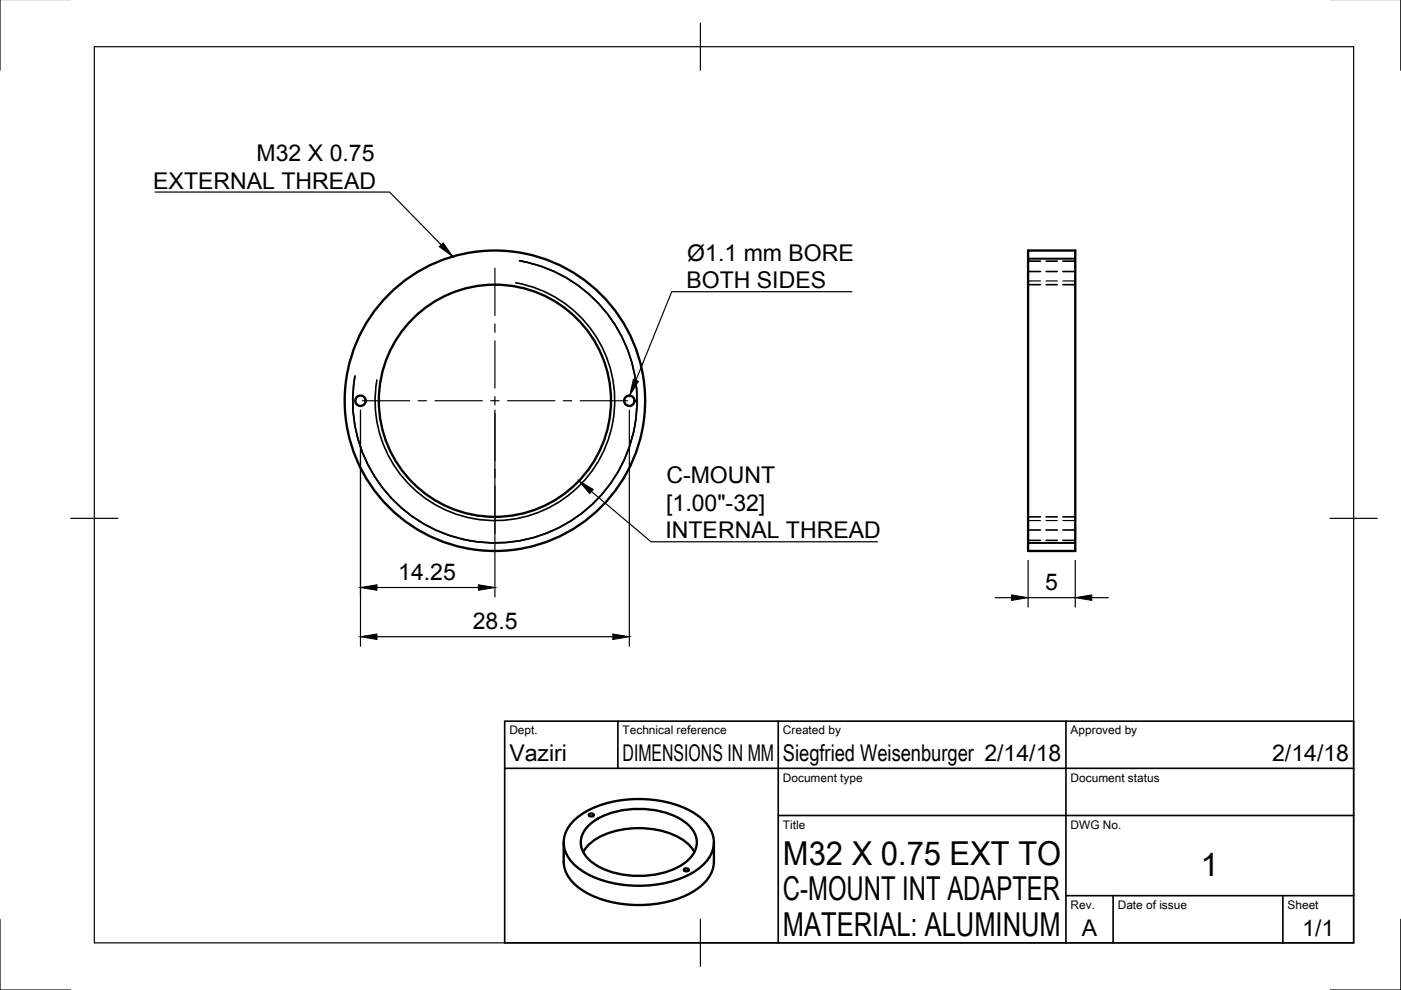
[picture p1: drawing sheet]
<svg xmlns="http://www.w3.org/2000/svg" width="297mm" height="210mm" viewBox="0 0 297 210" stroke-linecap="round" stroke-linejoin="round" font-family="sans-serif">
<!-- layer: Visible -->
<g fill="none" stroke="#000" stroke-width=".5">
<path d="M218 53.1h10v63.7h-10zM119.5 178.6v4.1a7.5 7.5 0 0 0 4.1 6.2 24.6 24.6 0 0 0 23.7 0 7.8 7.8 0 0 0 4.1-6.2v-4.1M121.9 173.8a21 21 0 0 1 14.4-4.4 20.5 20.5 0 0 1 12.7 4.4 6.1 6.1 0 0 1 0 9.6 21 21 0 0 1-14.4 4.4 20.5 20.5 0 0 1-12.7-4.4 6.1 6.1 0 0 1 0-9.6zM124.7 175.1a16.3 16.3 0 0 1 12.1-3.6 14.8 14.8 0 0 1 9.3 3.6 4.6 4.6 0 0 1 0 7 16.3 16.3 0 0 1-12 3.6 14.8 14.8 0 0 1-9.4-3.6 4.6 4.6 0 0 1 0-7zM125 172.6a.6 .6 0 0 1 .9 .3 .6 .6 0 0 1-.6 .2 .6 .6 0 0 1-.5-.4zM123.7 180.7a10.3 10.3 0 0 1 6.6-4.5 19 19 0 0 1 14.4 1.8 7.3 7.3 0 0 1 2.5 2.7M145.1 184.2a.6 .6 0 0 1 .9 .3 .6 .6 0 0 1-.5 .3 .6 .6 0 0 1-.5-.5z"/>
<circle cx="76.4" cy="85" r="1.1"/>
<circle cx="104.9" cy="85" r="31.9"/>
<circle cx="104.9" cy="85" r="24.6"/>
<circle cx="133.4" cy="85" r="1.1"/>
</g>
<!-- layer: Visible Narrow -->
<path d="M109.3 60a25.4 25.4 0 0 1 20.6 29.4 25.4 25.4 0 0 1-29.4 20.6 25.4 25.4 0 0 1-20.6-29.4M110.2 55.3a30.1 30.1 0 0 1 24.4 34.9 30.1 30.1 0 0 1-34.9 24.4 30.1 30.1 0 0 1-24.4-34.9M218 54.8h10M218 115.1h10" fill="none" stroke="#000" stroke-width=".35"/>
<!-- layer: Hidden -->
<g fill="none" stroke="#000" stroke-width=".35">
<path d="M218 55.4h2.6M218 57.6h2.6M221.8 55.4h2.4M221.8 57.6h2.4M225.4 55.4h2.6M225.4 57.6h2.6M218 60.4h2.6M221.8 60.4h2.4M225.4 60.4h2.6M218 112.4h2.6M218 114.6h2.6M218 109.6h2.6"/>
<path d="M221.8 112.4h2.4M221.8 114.6h2.4M221.8 109.6h2.4M225.4 112.4h2.6M225.4 114.6h2.6M225.4 109.6h2.6"/>
</g>
<!-- layer: Hidden Narrow -->
<path d="M218 59.6h2.6M221.8 59.6h2.4M225.4 59.6h2.6M218 110.4h2.6M221.8 110.4h2.4M225.4 110.4h2.6" fill="none" stroke="#000" stroke-width=".25"/>
<!-- layer: Border -->
<path d="M0 -.1v15M297 -.1v15M20 9.9h267v190h-267zM148.5 4.9v10M15 109.9h10M282 109.9h10M0 194.9v15h15M148.5 194.9v10M297 194.9v15h-15" fill="none" stroke="#000" stroke-width=".25"/>
<!-- layer: TitleBlock -->
<path d="M107 152.9h180v47h-180zM131 152.9v10M165 152.9v47M226 152.9v47M107 162.9h180M165 172.9h122M226 189.9h61M236 189.9v10M272 189.9v10" fill="none" stroke="#000" stroke-width=".35"/>
<!-- layer: Dimensions -->
<path d="M76.4 87v50M104.9 87v39.6M133.4 87v50M218 118.8v9.9M228 118.8v9.9M79.9 124.6h21.5M79.9 135h50M211 126.7h3.5M218 126.7h10M231.5 126.7h3.5" fill="none" stroke="#000" stroke-width=".25"/>
<path d="M76.4 124.6l3.5-.6v1.2zM76.4 135l3.5-.6v1.2zM101.4 124l3.5 .6-3.5 .6zM129.9 134.4l3.5 .6-3.5 .6zM214.5 126.1l3.5 .6-3.5 .6zM228 126.7l3.5-.6v1.2z" fill="#000" stroke="#000" stroke-width=".21"/>
<!-- layer: Annotations -->
<path d="M93.1 52.3l.9-.8 2 2.9zM134.3 80.4l1.1 .4-1.9 3.1zM122.7 102l3.1 1.8-.8 .9z" fill="#000" stroke="#000" stroke-width=".21"/>
<path d="M32.9 40.7h49.7l10.9 11.2M180.6 61.8h-38.2l-7.6 18.8M125.4 104.2l12.6 10.7h48.1" fill="none" stroke="#000" stroke-width=".25"/>
<!-- layer: Center Lines -->
<g fill="none" stroke="#000" stroke-width=".25">
<path d="M104.9 56.9v10M104.9 68.7v1.8M104.9 72.3v10M76.8 85h10.1M88.6 85h1.8M92.2 85h10.1M104 85h1.8M104.9 84.1v1.8M104.9 87.6v10.1M104.9 99.5v1.8M107.6 85h10M119.4 85h1.8"/>
<path d="M123 85h10M104.9 103v10.1"/>
</g>
<g font-size="7">
<text x="166" y="183.4">M32 X 0.75 EXT TO</text>
<text x="254.6" y="185.8">1</text>
<text x="166" y="190.9">C-MOUNT INT ADAPTER</text>
<text x="166" y="198.4">MATERIAL: ALUMINUM</text>
</g>
<g font-size="4.9">
<text x="54.4" y="34.2">M32 X 0.75</text>
<text x="32.5" y="40">EXTERNAL THREAD</text>
<text x="145.7" y="55.3">Ø1.1 mm BORE</text>
<text x="145.5" y="61.1">BOTH SIDES</text>
<text x="141.3" y="102.5">C-MOUNT</text>
<text x="141.2" y="108.3">[1.00&quot;-32]</text>
<text x="141.1" y="114.2">INTERNAL THREAD</text>
<text x="84.4" y="123">14.25</text>
<text x="221.6" y="125.2">5</text>
<text x="100.2" y="133.5">28.5</text>
<text x="108" y="161.4">Vaziri</text>
<text x="132" y="161.4">DIMENSIONS IN MM</text>
<text x="166" y="161.4">Siegfried Weisenburger 2/14/18</text>
<text x="269.7" y="161.4">2/14/18</text>
<text x="229.4" y="198.5">A</text>
<text x="276.1" y="198.5">1/1</text>
</g>
<g font-size="2.5">
<text x="108" y="155.7">Dept.</text>
<text x="132" y="155.7">Technical reference</text>
<text x="166" y="155.7">Created by</text>
<text x="227" y="155.7">Approved by</text>
<text x="166" y="165.7">Document type</text>
<text x="227" y="165.7">Document status</text>
<text x="166" y="175.7">Title</text>
<text x="227" y="175.7">DWG No.</text>
<text x="227" y="192.7">Rev.</text>
<text x="237" y="192.7">Date of issue</text>
<text x="273" y="192.7">Sheet</text>
</g>
</svg>
